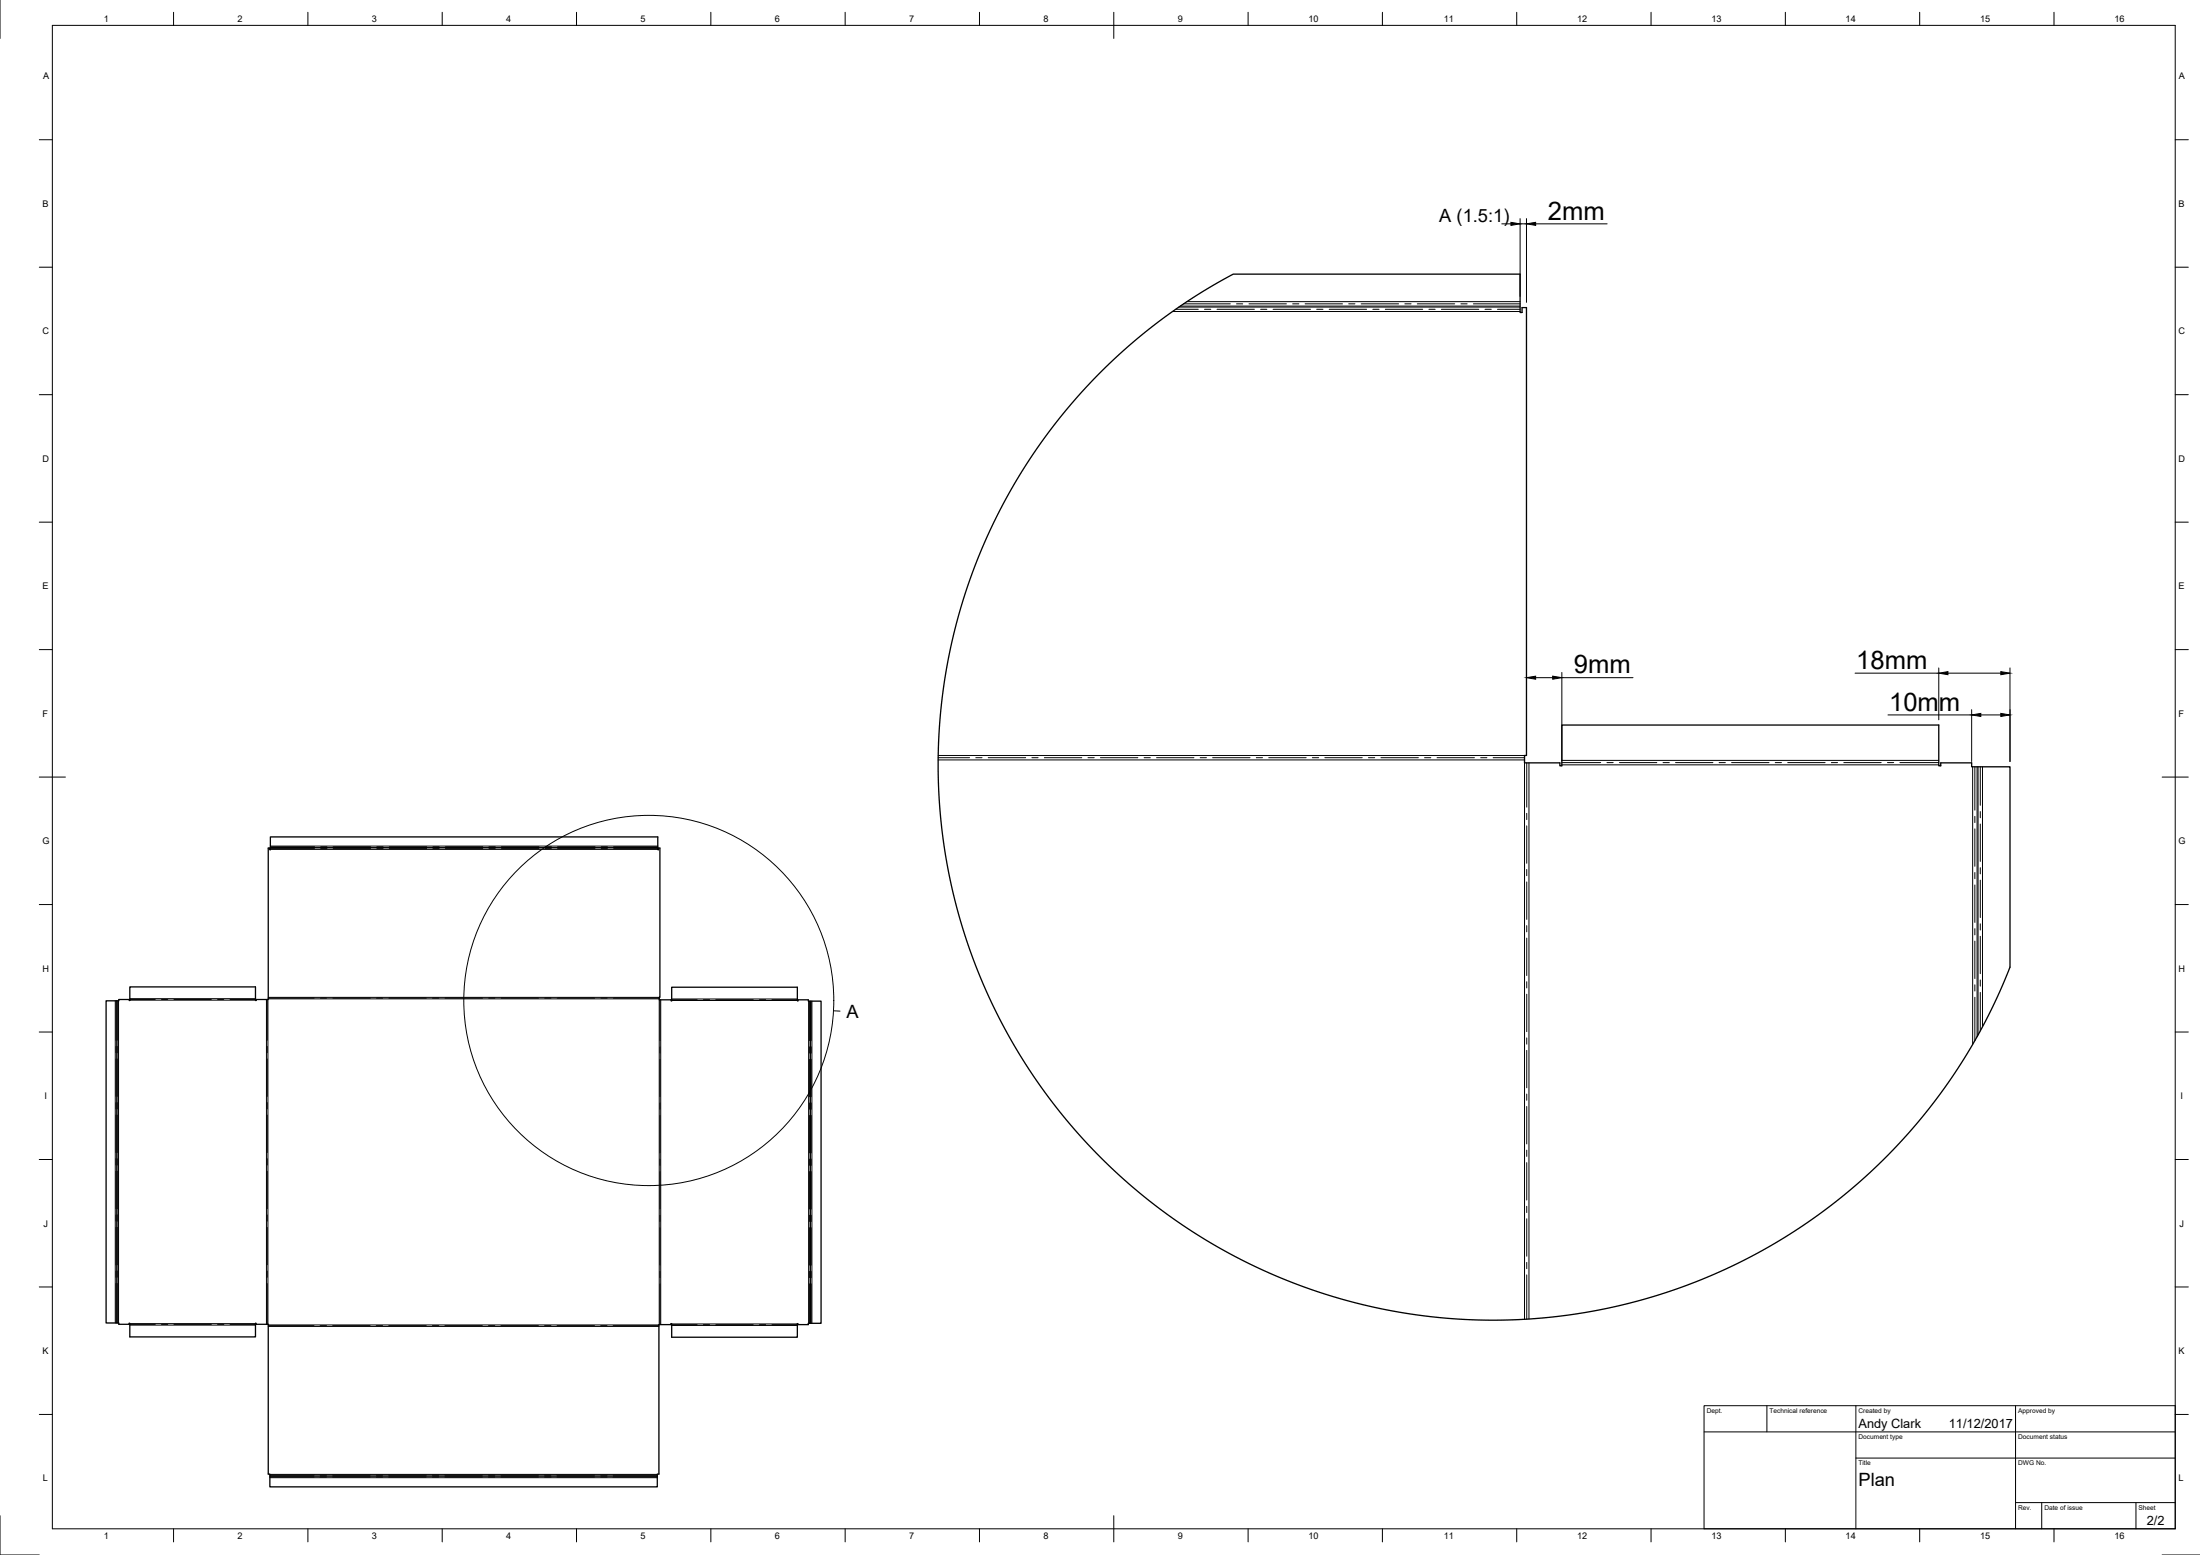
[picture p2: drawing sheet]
<svg xmlns="http://www.w3.org/2000/svg" width="841mm" height="594mm" viewBox="0 0 841 594" stroke-linecap="round" stroke-linejoin="round" font-family="sans-serif">
<!-- layer: Visible -->
<path d="M421.2 141.8l11-10.2 12.7-10.2 13.6-9.2 12.9-7.5h109.7v14.7h.8v-1.9h1.6v171.1h-.7v2.8h13.5v1.2h.8v-15.6h144.1v15.6h.7v-1.2h11.8v1.5h14.7v76.6l-4.2 10-4.8 9.9-5.2 9.5-5.7 9.3-6.2 8.9-7.5 9.7-7.2 8.3-7.5 7.8-6.9 6.6-8.3 7.1-8.6 6.7-7.8 5.4-8.1 5.1-9.4 5.4-9.8 4.9-9.9 4.4-10.2 3.9-9.1 2.9-9.2 2.6-10.6 2.4-10.8 1.8-10.8 1.3-10.8 .8-9.6 .2-9.5-.3-10.9-.8-9.4-1.1-10.8-1.9-10.6-2.4-9.2-2.5-10.3-3.4-10.2-3.9-10-4.5-9.7-4.9-8.2-4.7-9.2-5.9-8.9-6.3-7.5-5.9-7.2-6.2-7.9-7.6-7.5-7.9-6.2-7.2-6.7-8.6-5.5-7.8-5.9-9.2-5.4-9.4-4.2-8.6-4.5-9.9-3.9-10.2-3-9-2.9-10.5-2.4-10.7-1.8-10.7-1.3-10.8-.7-10.9-.2-9.5 .3-9.6 .8-10.8 1.4-10.8 1.6-9.4 2.5-10.6 2.5-9.2 3.4-10.4 4-10.1 3.9-8.7 4.9-9.8 4.7-8.3 5.8-9.2 6.3-8.9 6.7-8.5 6.2-7.3zM40.6 382.4h4.8v-.5h4v.3h.2v-5.2h48.1v5.2h.2v-.3h4.6v-57.9h.6v.6h.3v-4.9h148.1v4.9h.2v-.6h.6v57h-.3v1h4.5v.4h.3v-5.2h48v5.2h.3v-.4h3.9v.5h4.9v123.1h-4.9v.5h-3.9v-.4h-.3v5.2h-48v-5.2h-.3v.4h-4.6v57.1h-.6v4.8h-148.1v-4.8h-.7v-57.3h-4.6v-.3h-.2v5.2h-48.1v-5.2h-.2v.3h-4v-.5h-4.8z" fill="none" stroke="#000" stroke-width=".5"/>
<!-- layer: Center Lines -->
<g fill="none" stroke="#000" stroke-width=".38">
<path d="M449.4 118.2h8.7M452.5 116.1h17.8M460.5 118.2h2.4M465.2 118.2h14.3M472.7 116.1h2.4M477.5 116.1h14.3M481.9 118.2h2.4M486.7 118.2h14.3M494.2 116.1h2.3M498.9 116.1h14.3M503.4 118.2h2.3M508.1 118.2h14.3"/>
<path d="M515.6 116.1h2.4M520.4 116.1h14.3M524.8 118.2h2.4M529.6 118.2h14.3M537 116.1h2.4M541.8 116.1h14.3M546.3 118.2h2.3M551 118.2h14.3M558.5 116.1h2.4M563.3 116.1h17.8M567.7 118.2h2.4M572.5 118.2h8.6"/>
<path d="M358.6 289.5h12M373 289.5h2.4M377.8 289.5h14.3M394.5 289.5h2.4M399.2 289.5h14.3M415.9 289.5h2.4M420.7 289.5h14.3M437.4 289.5h2.3M442.1 289.5h14.3M458.8 289.5h2.4M463.6 289.5h14.3M480.3 289.5h2.3"/>
<path d="M485 289.5h14.3M501.7 289.5h2.4M506.5 289.5h14.3M523.1 289.5h2.4M527.9 289.5h14.3M544.6 289.5h2.4M549.4 289.5h14.3M566 289.5h2.4M570.8 289.5h12M583.6 291.4v17M597.1 291.3h14.8M614.3 291.3h2.4"/>
<path d="M619.1 291.3h14.3M635.8 291.3h2.3M640.5 291.3h14.3M657.2 291.3h2.4M662 291.3h14.3M678.6 291.3h2.4M683.4 291.3h14.3M700.1 291.3h2.4M704.9 291.3h14.3M721.5 291.3h2.4M726.3 291.3h14.9M755 292.9v16.6"/>
<path d="M757 292.9v14.8M583.6 310.7v2.4M583.6 315.5v14.3M755 311.9v2.4M755 316.7v14.3M757 310v2.4M757 314.8v14.3M103.4 323.5h16.8M103.4 324.2h16.8M122.6 323.5h2.4M122.6 324.2h2.4M127.4 323.5h14.3"/>
<path d="M127.4 324.2h14.3M144 323.5h2.4M144 324.2h2.4M148.8 323.5h14.3M148.8 324.2h14.3M165.5 323.5h2.4M165.5 324.2h2.4M170.3 323.5h14.3M170.3 324.2h14.3M186.9 323.5h2.4M186.9 324.2h2.4M191.7 323.5h14.3"/>
<path d="M191.7 324.2h14.3M208.4 323.5h2.4M208.4 324.2h2.4M213.2 323.5h14.2M213.2 324.2h14.2M229.8 323.5h2.4M229.8 324.2h2.4M234.6 323.5h16.9M234.6 324.2h16.9M583.6 332.2v2.4M583.6 337v14.2M755 333.3v2.4"/>
<path d="M755 338.1v14.3M757 331.5v2.4M757 336.3v14.3M583.6 353.6v2.4M583.6 358.4v14.3M755 354.8v2.4M755 359.6v14.2M757 352.9v2.4M757 357.7v14.3M583.6 375.1v2.4M583.6 379.8v14.3M755 376.2v2.4"/>
<path d="M757 374.4v2.4M757 379.1v14.8M44.3 382.4v15M44.3 399.8v2.4M45 382.4v15M45 399.8v2.4M49.6 381.8h9.8M61.7 381.8h2.4M66.5 381.8h14.3M83.2 381.8h2.4M87.9 381.8h9.8M102.1 381.9v15.5"/>
<path d="M102.1 399.8v2.4M102.5 381.3h17.6M122.5 381.3h2.4M127.2 381.3h14.3M143.9 381.3h2.4M148.7 381.3h14.3M165.4 381.3h2.4M170.1 381.3h14.3M186.8 381.3h2.4M191.6 381.3h14.3M208.3 381.3h2.3M213 381.3h14.3"/>
<path d="M229.7 381.3h2.4M234.5 381.3h17.5M252.3 382v15.6M252.3 399.9v2.4M256.8 381.9h9.7M268.9 381.9h2.4M273.6 381.9h14.3M290.3 381.9h2.4M295.1 381.9h9.7M309.4 382.5v15.1M309.4 399.9v2.4M310.1 382.5v15.1"/>
<path d="M310.1 399.9v2.4M583.6 396.5v2.4M755 381v16.6M44.3 404.6v14.3M45 404.6v14.3M102.1 404.6v14.3M252.3 404.7v14.3M309.4 404.7v14.3M310.1 404.7v14.3M583.6 401.3v14.3M583.6 418v2.4M44.3 421.3v2.3"/>
<path d="M44.3 426v14.3M45 421.3v2.3M45 426v14.3M102.1 421.3v2.3M102.1 426v14.3M252.3 421.4v2.4M252.3 426.1v14.3M309.4 421.4v2.4M309.4 426.1v14.3M310.1 421.4v2.4M310.1 426.1v14.3M583.6 422.7v14.3"/>
<path d="M583.6 439.4v2.4M44.3 442.7v2.4M44.3 447.5v14.3M45 442.7v2.4M45 447.5v14.3M102.1 442.7v2.4M102.1 447.5v14.3M252.3 442.8v2.4M252.3 447.6v14.3M309.4 442.8v2.4M309.4 447.6v14.3M310.1 442.8v2.4"/>
<path d="M310.1 447.6v14.3M583.6 444.2v14.3M44.3 464.1v2.4M44.3 468.9v14.3M45 464.1v2.4M45 468.9v14.3M102.1 464.1v2.4M102.1 468.9v14.3M252.3 464.3v2.4M252.3 469v14.3M309.4 464.3v2.4M309.4 469v14.3"/>
<path d="M310.1 464.3v2.4M310.1 469v14.3M583.6 460.9v2.3M583.6 465.6v14.3M44.3 485.6v2.4M44.3 490.4v15M45 485.6v2.4M45 490.4v15M102.1 485.6v2.4M102.1 490.4v15.5M252.3 485.7v2.4M252.3 490.5v15.6"/>
<path d="M309.4 485.7v2.4M309.4 490.5v15.1M310.1 485.7v2.4M310.1 490.5v15.1M583.6 482.3v2.4M583.6 487.1v16.9M49.6 506h9.8M61.7 506h2.4M66.5 506h14.3M83.2 506h2.4M87.9 506h9.8M102.5 506.5h17.5"/>
<path d="M122.4 506.5h2.4M127.2 506.5h14.3M143.9 506.5h2.3M148.6 506.5h14.3M165.3 506.5h2.4M170.1 506.5h14.3M186.8 506.5h2.3M191.5 506.5h14.3M208.2 506.5h2.4M213 506.5h14.3M229.6 506.5h2.4M234.4 506.5h17.5"/>
<path d="M256.8 506.1h9.7M268.9 506.1h2.4M273.6 506.1h14.3M290.3 506.1h2.4M295.1 506.1h9.7M103.2 564.3h16.8M103.2 563.6h16.8M122.4 564.3h2.4M122.4 563.6h2.4M127.2 564.3h14.3M127.2 563.6h14.3M143.9 564.3h2.3"/>
<path d="M143.9 563.6h2.3M148.6 564.3h14.3M148.6 563.6h14.3M165.3 564.3h2.4M165.3 563.6h2.4M170.1 564.3h14.3M170.1 563.6h14.3M186.8 564.3h2.3M186.8 563.6h2.3M191.5 564.3h14.3M191.5 563.6h14.3M208.2 564.3h2.4"/>
<path d="M208.2 563.6h2.4M213 564.3h14.3M213 563.6h14.3M229.6 564.3h2.4M229.6 563.6h2.4M234.4 564.3h16.9M234.4 563.6h16.9"/>
</g>
<!-- layer: Visible Narrow -->
<g fill="none" stroke="#000" stroke-width=".38">
<path d="M448.2 119h132.9M450.7 117.3h130.4M451.2 116.9h129.9M453.7 115.2h127.4M358.6 290.3h224.2M358.7 288.6h224.1M582.8 291.4v212.6M584.5 291.4v212.5M597.1 292.2h144.1M597.1 290.5h144.1M754.1 292.9v106.1M755.8 292.9v103.2"/>
<path d="M756.2 292.9v102.5M757.9 292.9v99.4M103.4 323.2h148.1M103.4 323.8h148.1M103.4 323.9h148.1M103.4 324.5h148.1M44.1 382.4v123M44.6 382.4v123M44.8 382.4v123M45.3 382.4v123M49.6 381.5h48.1M49.6 382.1h48.1"/>
<path d="M101.9 381.9v124M102.4 381.9v124M102.5 381h149.5M102.5 381.6h149.5M252 382v124.1M252.6 382v124.1M256.8 381.7h48M256.8 382.2h48M309.1 382.5v123.1M309.7 382.5v123.1M309.8 382.5v123.1M310.4 382.5v123.1"/>
<path d="M49.6 505.7h48.1M49.6 506.3h48.1M102.5 506.8h149.4M102.5 506.2h149.4M256.8 505.8h48M256.8 506.4h48M103.2 564.5h148.1M103.2 564h148.1M103.2 563.9h148.1M103.2 563.3h148.1"/>
</g>
<!-- layer: Border -->
<g fill="none" stroke="#000" stroke-width=".38">
<path d="M0 0v14.7M20 9.7h811.5v574.4h-811.5zM66.4 4.7v5M117.7 4.7v5M169 4.7v5M220.4 4.7v5M271.7 4.7v5M323.1 4.7v5M374.4 4.7v5M425.8 4.7v10M477.1 4.7v5M528.5 4.7v5"/>
<path d="M579.8 4.7v5M631.2 4.7v5M682.5 4.7v5M733.9 4.7v5M785.2 4.7v5M15 53.4h5M831.5 53.4h5.1M15 102.1h5M831.5 102.1h5.1M15 150.8h5M831.5 150.8h5.1M15 199.5h5"/>
<path d="M831.5 199.5h5.1M15 248.2h5M831.5 248.2h5.1M15 296.9h10M826.5 296.9h10.1M15 345.6h5M831.5 345.6h5.1M15 394.3h5M831.5 394.3h5.1M15 443h5M831.5 443h5.1M15 491.7h5"/>
<path d="M831.5 491.7h5.1M15 540.4h5M831.5 540.4h5.1M0 579.1v15h15M425.8 579.1v10M66.4 584.1v5M117.7 584.1v5M169 584.1v5M220.4 584.1v5M271.7 584.1v5M323.1 584.1v5M374.4 584.1v5"/>
<path d="M477.1 584.1v5M528.5 584.1v5M579.8 584.1v5M631.2 584.1v5M682.5 584.1v5M733.9 584.1v5M785.2 584.1v5M826.5 594.1h14.6"/>
</g>
<!-- layer: TitleBlock -->
<path d="M651.4 537h180.1v47.1h-180.1zM675.4 537v10M709.5 537v47.1M770.5 537v47.1M651.4 547h180.1M709.5 557.1h122M770.5 574.1h61M780.5 574.1v10M816.5 574.1v10" fill="none" stroke="#000" stroke-width=".38"/>
<!-- layer: Annotations -->
<g fill="none" stroke="#000" stroke-width=".38">
<path d="M318.6 386.2l2.5 .1"/>
<circle cx="248" cy="382.2" r="70.7"/>
</g>
<!-- layer: Dimensions -->
<g fill="none" stroke="#000" stroke-width=".38">
<path d="M574.1 85.5h3.5M581.1 83.5v29.7M581.1 85.5h2.4M583.5 83.5v32M587 85.5h27.4M583.5 256.9v29.7M587 258.9h6.6M597.1 256.9v33.7M597.1 258.9h27.2M709.2 257.2h32M741.2 255.2v19.8M744.7 257.2h20.2"/>
<path d="M768.4 255.2v35.7M721.7 273.1h32M753.7 271.1v19.8M757.2 273.1h7.7"/>
</g>
<path d="M577.6 84.9l3.5 .6-3.5 .6zM583.5 85.5l3.5-.6v1.2zM583.5 258.9l3.5-.6v1.2zM593.6 258.3l3.5 .6-3.5 .6zM741.2 257.2l3.5-.6v1.2zM764.9 256.6l3.5 .6-3.5 .6zM753.7 273.1l3.5-.5v1.1zM764.9 272.6l3.5 .5-3.5 .6z" fill="#000" stroke="#000" stroke-width=".38"/>
<g font-size="9.8">
<text x="591.8" y="84">2mm</text>
<text x="601.7" y="257.3">9mm</text>
<text x="709.6" y="255.6">18mm</text>
<text x="722.2" y="271.5">10mm</text>
</g>
<g font-size="7">
<text x="550.2" y="85">A (1.5:1)</text>
<text x="323.6" y="389.1">A</text>
<text x="710.5" y="567.6">Plan</text>
</g>
<g font-size="4.9">
<text x="710.5" y="545.5">Andy Clark</text>
<text x="745" y="545.5">11/12/2017</text>
<text x="820.6" y="582.7">2/2</text>
</g>
<g font-size="3.5">
<text x="39.7" y="8.4">1</text>
<text x="90.8" y="8.4">2</text>
<text x="142.2" y="8.4">3</text>
<text x="193.5" y="8.4">4</text>
<text x="244.9" y="8.4">5</text>
<text x="296.2" y="8.4">6</text>
<text x="347.6" y="8.4">7</text>
<text x="398.9" y="8.4">8</text>
<text x="450.3" y="8.4">9</text>
<text x="500.2" y="8.4">10</text>
<text x="551.9" y="8.4">11</text>
<text x="602.9" y="8.4">12</text>
<text x="654.3" y="8.4">13</text>
<text x="705.6" y="8.4">14</text>
<text x="757" y="8.4">15</text>
<text x="808.3" y="8.4">16</text>
<text x="16.4" y="30.3">A</text>
<text x="833" y="30.3">A</text>
<text x="16.2" y="79">B</text>
<text x="832.7" y="79">B</text>
<text x="16.3" y="127.7">C</text>
<text x="832.8" y="127.7">C</text>
<text x="16.2" y="176.4">D</text>
<text x="832.7" y="176.4">D</text>
<text x="16.3" y="225.1">E</text>
<text x="832.8" y="225.1">E</text>
<text x="16.3" y="273.8">F</text>
<text x="832.8" y="273.8">F</text>
<text x="16.3" y="322.5">G</text>
<text x="832.8" y="322.5">G</text>
<text x="16.2" y="371.2">H</text>
<text x="832.7" y="371.2">H</text>
<text x="17" y="419.9">I</text>
<text x="833.6" y="419.9">I</text>
<text x="16.7" y="468.6">J</text>
<text x="833.2" y="468.6">J</text>
<text x="16.2" y="517.3">K</text>
<text x="832.7" y="517.3">K</text>
<text x="16.3" y="566">L</text>
<text x="832.9" y="566">L</text>
<text x="39.7" y="587.8">1</text>
<text x="90.8" y="587.8">2</text>
<text x="142.2" y="587.8">3</text>
<text x="193.5" y="587.8">4</text>
<text x="244.9" y="587.8">5</text>
<text x="296.2" y="587.8">6</text>
<text x="347.6" y="587.8">7</text>
<text x="398.9" y="587.8">8</text>
<text x="450.3" y="587.8">9</text>
<text x="500.2" y="587.8">10</text>
<text x="551.9" y="587.8">11</text>
<text x="602.9" y="587.8">12</text>
<text x="654.3" y="587.8">13</text>
<text x="705.6" y="587.8">14</text>
<text x="757" y="587.8">15</text>
<text x="808.3" y="587.8">16</text>
</g>
<g font-size="2.5">
<text x="652.4" y="539.8">Dept.</text>
<text x="676.4" y="539.8">Technical reference</text>
<text x="710.5" y="539.8">Created by</text>
<text x="771.5" y="539.8">Approved by</text>
<text x="710.5" y="549.8">Document type</text>
<text x="771.5" y="549.8">Document status</text>
<text x="710.5" y="559.9">Title</text>
<text x="771.5" y="559.9">DWG No.</text>
<text x="771.5" y="576.9">Rev.</text>
<text x="781.5" y="576.9">Date of issue</text>
<text x="817.5" y="576.9">Sheet</text>
</g>
</svg>
